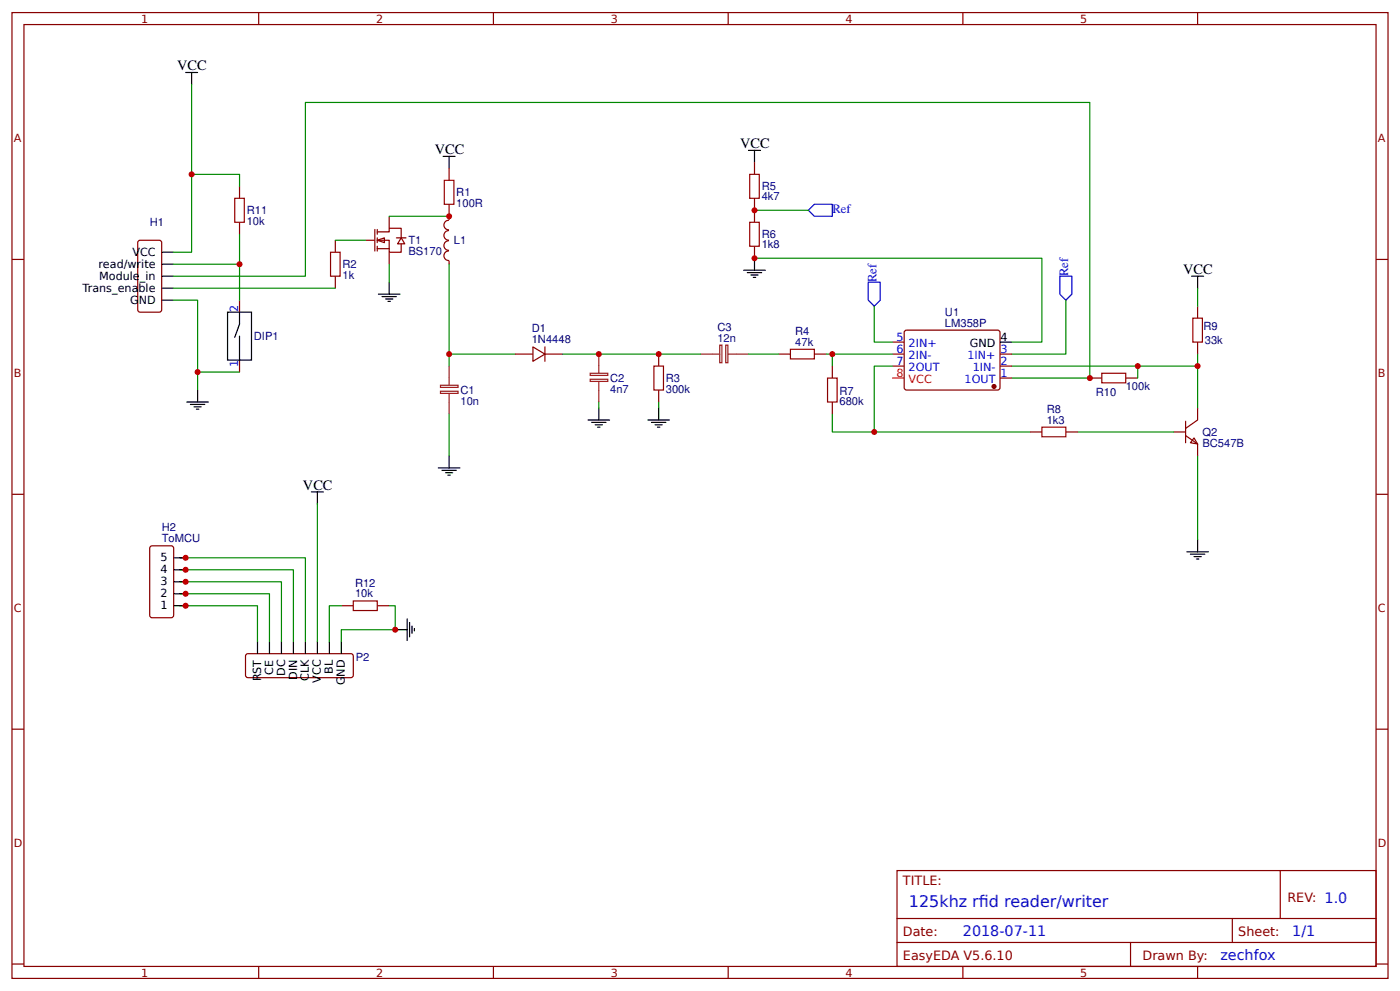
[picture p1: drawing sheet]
<svg xmlns="http://www.w3.org/2000/svg" width="309mm" height="219mm" viewBox="0 0 309 219" stroke-linecap="round" stroke-linejoin="round" font-family="sans-serif">
<g fill="none" stroke="#800" stroke-width=".26">
<path d="M2.6 2.8h304.1v213.2h-304.1zM5.3 5.4h298.7v208h-298.7zM57.1 2.8v2.6M109 2.8v2.6M160.9 2.8v2.6M212.7 2.8v2.6M264.6 2.8v2.6M99.2 37.2v2.6M2.6 57.3h2.7M99.2 53.2a1.06 1.06 0 0 0-1.1 1 1.06 1.06 0 0 0 1.1 1.1M99.2 50.9a1.06 1.06 0 0 0-1.1 1.1 1.06 1.06 0 0 0 1.1 1M99.2 55.4a1.06 1.06 0 0 0-1.1 1.1 1.06 1.06 0 0 0 1.1 1"/>
<path d="M99.2 48.6a1.06 1.06 0 0 0-1.1 1.1 1.06 1.06 0 0 0 1.1 1M99.2 45.1v3.5M99.2 57.5v.8M304 57.3h2.7M2.6 109.1h2.7M304 109.1h2.7M2.6 161h2.7M304 161h2.7M198.2 192.2h105.8v21.2h-105.8zM282.8 192.2v10.6M2.6 212.9h2.7M57.1 213.4v2.6"/>
<path d="M109 213.4v2.6M160.9 213.4v2.6M198.2 202.8h105.8M198.2 208.1h105.8M212.7 213.4v2.6M249.8 208.1v5.3M264.6 213.4v2.6M272.3 202.8v5.3M304 212.9h2.7"/>
</g>
<path d="M97.9 34.5h2.6M99.2 34.5v2.7M96.8 103.3h4.8M97.6 103.8h3.2M98.4 104.4h1.6M99 104.9h.5M99.2 100.7v2.6" fill="none" stroke="#000" stroke-width=".26"/>
<path d="M98.2 39.8h2.1v5.3h-2.1z" fill="none" stroke="#a00000" stroke-width=".26"/>
<path d="M83.3 53l1.6-.5v1.1z" fill="#fefefe" stroke="#800" stroke-width=".26"/>
<g fill="none" stroke="#800" stroke-width=".26">
<path d="M166.7 35.9v2.6M30.7 53.1l4.5-.1 .4 .3 .1 15.1-.2 .5h-4.5l-.5-.2-.1-15.1zM52.9 41.1v2.7M52.9 49.1v2.6M74.1 53v2.7M80.7 53h2.1M82.8 50.7v4.7M83.3 51.2h2.7v-.8h2.6v2.1M83.3 53h2.7v2.7h2.6v-1.9M83.3 54.9h2.7M83.3 50.7v1M83.3 52.5v1.1"/>
<path d="M83.3 54.4v1M86 47.8v2.6M86 55.7v2.6M87.6 52.5h2.1M88.6 52.5l.8 1.3h-1.6zM166.7 43.8v5.3M166.7 54.4v2.6M52.9 66.3v2.6M52.9 79.5v2.7M74.1 61v2.6M113.8 78.2h3.9M117.7 76.6l2.7 1.6-2.7 1.6z"/>
<path d="M120.4 76.6v3.2M120.4 78.2h4M145.5 78.2v2.6M172 78.2h2.6M179.9 78.2h2.7M197.1 78.2h2.7M197.1 75.5h2.7M199.8 73.2l.5-.3 20.4 .1 .2 .4v12.5l-.5 .2-20.4-.1-.2-.4zM220.9 78.2h2.7M264.6 67.6v2.6M264.6 75.5v2.7M145.5 86.1v2.7"/>
<path d="M183.9 80.8v2.7M183.9 88.8v2.6M197.1 80.8h2.7M220.9 83.5h2.7M220.9 80.8h2.7M227.5 95.4h2.7M235.5 95.4h2.6M240.8 83.5h2.6M248.7 83.5h2.7M259.3 95.4h2.6M261.9 96.2l2.7 1.8v2.7M261.9 93v4.8"/>
<path d="M263.8 96.7l.8 1.3-1.6-.2zM264.6 90.1v2.6l-2.7 1.9M33.3 120.6l4.5-.1 .5 .3 .1 15.1-.3 .4-4.5 .1-.5-.3v-15.1zM75.4 133.7h2.7M83.3 133.7h2.7M54.3 144.6l.5-.3h22.7l.5 .3 .1 .3v4.2l-.1 .3-.5 .2h-22.7l-.3-.1-.3-.4z"/>
</g>
<g fill="none" stroke="#080" stroke-width=".26">
<path d="M42.3 18.7v37h-3.9M42.3 38.5h10.6v2.6M38.4 58.3h14.5M52.9 51.7v14.6M74.1 53h6.6M86 47.8h13.2M86 58.3v4M99.2 58.3v22.5M166.7 57h63.5v18.5h-6.6M166.7 46.4h11.9M38.4 61h29.1v-38.4h173.3v60.9h-17.2M38.4 66.3h5.3v19.8"/>
<path d="M38.4 63.6h35.7M99.2 78.2h14.6M124.4 78.2h30.4M165.4 78.2h6.6M182.6 78.2h14.5M183.9 78.2v2.6M193.1 67.6v7.9h4M235.5 66.3v11.9h-11.9M264.6 63.6v4M264.6 78.2v2.6M43.7 82.2h9.2M99.2 91.4v9.3"/>
<path d="M132.3 88.8v1.3M145.5 88.8v1.3M183.9 91.4v4h43.6M197.1 80.8h-4v14.6M223.6 80.8h41v9.3M238.1 95.4h21.2M251.4 80.8v2.7M70.1 111.3v30.4M264.6 100.7v18.5M39.7 133.7h17.2v8M39.7 131.1h19.8v10.6M39.7 128.5h22.5v13.2"/>
<path d="M39.7 125.8h25.1v15.9M39.7 123.2h27.8v18.5M75.4 133.7h-2.6v8M86 133.7h1.3v5.3h-11.9v2.7"/>
</g>
<path d="M165.6 38.5h2.1v5.3h-2.1zM51.9 43.8h2.1v5.3h-2.1zM73 55.7h2.1v5.3h-2.1zM165.6 49.1h2.1v5.3h-2.1zM174.6 77.1h5.3v2.1h-5.3zM263.5 70.2h2.1v5.3h-2.1zM144.5 80.8h2.1v5.3h-2.1zM182.8 83.5h2.1v5.3h-2.1zM230.2 94.3h5.3v2.1h-5.3zM243.4 82.4h5.3v2.1h-5.3zM78.1 132.7h5.2v2.1h-5.2z" fill="none" stroke="#a00000" stroke-width=".26"/>
<path d="M132.3 78.2v4.2M154.8 78.2h4.2M159 76.2h.5v3.9h-.5zM160.3 76.2h.5v3.9h-.5zM160.9 78.2h4.5M97.3 86.4h3.9v.5h-3.9zM97.3 85.1h3.9v.4h-3.9zM99.2 80.8v4.3M99.2 86.9v4.5M130.4 83.7h3.9v.5h-3.9zM130.4 82.4h3.9v.5h-3.9zM132.3 84.3v4.5" fill="none" stroke="#8d2323" stroke-width=".26"/>
<g fill="none" stroke="#000" stroke-width=".26">
<path d="M41 16h2.7M42.3 16v2.7M165.4 33.2h2.6M166.7 33.2v2.7M35.7 58.3h2.7M35.7 55.7h2.7M164.3 59.7h4.8M166.7 57v2.7M35.7 66.3h2.7M35.7 63.6h2.7M35.7 61h2.7M50.3 68.9h5.3v10.6h-5.3z"/>
<path d="M52.9 68.9v2.7l-1 2.9M52.9 74.2v5.3M83.6 65h4.8M84.4 65.5h3.2M85.2 66h1.6M85.7 66.5h.6M86 62.3v2.7M165.1 60.2h3.2M165.9 60.7h1.6M166.4 61.3h.6M220.9 75.5h2.7M263.3 61h2.6"/>
<path d="M264.6 61v2.6M41.3 88.8h4.7M42.1 89.3h3.1M42.9 89.8h1.5M43.4 90.4h.5M43.7 86.1v2.7M129.9 92.7h4.8M130.7 93.3h3.2M131.5 93.8h1.6M132 94.3h.6M132.3 90.1v2.6M143.1 92.7h4.8"/>
<path d="M143.9 93.3h3.2M144.7 93.8h1.6M145.3 94.3h.5M145.5 90.1v2.6M68.8 108.6h2.6M70.1 108.6v2.7M264.6 119.2v2.6M38.4 133.7h2.6M38.4 131.1h2.6M38.4 128.5h2.6M38.4 125.8h2.6M38.4 123.2h2.6"/>
<path d="M87.3 139h2.7M90 136.7v4.7M90.5 137.5v3.1M91 138.2v1.6M91.5 138.8v.5M262.2 121.8h4.8M263 122.4h3.2M263.8 122.9h1.6M264.3 123.4h.5M56.9 141.7v2.6M59.5 141.7v2.6M62.2 141.7v2.6"/>
<path d="M64.8 141.7v2.6M67.5 141.7v2.6M70.1 141.7v2.6M72.8 141.7v2.6M75.4 141.7v2.6"/>
</g>
<circle cx="219.6" cy="85.3" r=".4" fill="#800" stroke="#800" stroke-width=".26"/>
<path d="M197.1 83.5h2.7" fill="none" stroke="#f00" stroke-width=".26"/>
<path d="M178.6 46.4l1.3-1.3h4v2.7h-4zM191.8 62.3h2.7v4l-1.4 1.3-1.3-1.3zM234.2 61h2.6v4l-1.3 1.3-1.3-1.3z" fill="none" stroke="#00f" stroke-width=".26"/>
<g fill="#c00">
<circle cx="52.9" cy="58.3" r=".66"/>
<circle cx="41" cy="133.7" r=".66"/>
<circle cx="41" cy="131.1" r=".66"/>
<circle cx="41" cy="128.5" r=".66"/>
<circle cx="41" cy="125.8" r=".66"/>
<circle cx="41" cy="123.2" r=".66"/>
<circle cx="42.3" cy="38.5" r=".66"/>
<circle cx="251.4" cy="80.8" r=".66"/>
<circle cx="240.8" cy="83.5" r=".66"/>
<circle cx="193.1" cy="95.4" r=".66"/>
<circle cx="183.9" cy="78.2" r=".66"/>
<circle cx="99.2" cy="47.8" r=".66"/>
<circle cx="132.3" cy="78.2" r=".66"/>
<circle cx="145.5" cy="78.2" r=".66"/>
<circle cx="264.6" cy="80.8" r=".66"/>
<circle cx="166.7" cy="57" r=".66"/>
<circle cx="166.7" cy="46.4" r=".66"/>
<circle cx="87.3" cy="139" r=".66"/>
<circle cx="43.7" cy="82.2" r=".66"/>
<circle cx="99.2" cy="78.2" r=".66"/>
</g>
<g font-size="3.5" fill="#00f">
<text x="200.8" y="200.2">125khz rfd reader/writer</text>
<text x="216.3" y="200.2">i</text>
</g>
<g font-size="3.2">
<text x="39.2" y="15.5">VCC</text>
<text x="96" y="34">VCC</text>
<text x="163.5" y="32.7">VCC</text>
<text x="261.4" y="60.5">VCC</text>
<text x="66.9" y="108.1">VCC</text>
</g>
<g font-size="3.2" fill="#00f">
<text x="212.7" y="206.8">2018-07-11</text>
<text x="285.5" y="206.8">1/1</text>
<text x="269.6" y="212.1">zechfox</text>
</g>
<g font-size="2.8" fill="#00f">
<text x="183.9" y="47">Ref</text>
<text x="193.7" y="62.3" transform="rotate(-90 193.7 62.3)">Ref</text>
<text x="236" y="61" transform="rotate(-90 236 61)">Ref</text>
</g>
<g font-size="2.8" fill="#800">
<text x="199.5" y="195.4">TITLE:</text>
<text x="284.4" y="199.1">REV: 1.0</text>
<text x="199.5" y="206.8">Date:</text>
<text x="273.6" y="206.8">Sheet:</text>
<text x="199.5" y="212.1">EasyEDA V5.6.10</text>
<text x="252.4" y="212.1">Drawn By:</text>
</g>
<g font-size="2.5" fill="#800">
<text x="31.2" y="5">1</text>
<text x="83.1" y="5">2</text>
<text x="134.9" y="5">3</text>
<text x="186.8" y="5">4</text>
<text x="238.7" y="5">5</text>
<text x="3" y="31.4">A</text>
<text x="304.4" y="31.4">A</text>
<text x="3" y="83.2">B</text>
<text x="304.4" y="83.2">B</text>
<text x="3" y="135.1">C</text>
<text x="304.4" y="135.1">C</text>
<text x="3" y="186.9">D</text>
<text x="304.4" y="186.9">D</text>
<text x="31.2" y="215.6">1</text>
<text x="83.1" y="215.6">2</text>
<text x="134.9" y="215.6">3</text>
<text x="186.8" y="215.6">4</text>
<text x="238.7" y="215.6">5</text>
</g>
<g font-size="2.5" fill="#000080">
<text x="54.5" y="47.2">R11</text>
<text x="100.8" y="45.6">100R</text>
<text x="100.8" y="43.3">R1</text>
<text x="168.3" y="44.2">4k7</text>
<text x="168.3" y="42">R5</text>
<text x="33.1" y="49.9">H1</text>
<text x="54.5" y="49.6">10k</text>
<text x="90.2" y="53.9">T1</text>
<text x="100.3" y="53.8">L1</text>
<text x="168.3" y="52.6">R6</text>
<text x="75.7" y="59.2">R2</text>
<text x="90.2" y="56.3">BS170</text>
<text x="168.3" y="54.8">1k8</text>
<text x="75.7" y="61.6">1k</text>
<text x="208.8" y="69.7">U1</text>
<text x="56.1" y="75.1">DIP1</text>
<text x="117.5" y="75.8">1N4448</text>
<text x="117.5" y="73.4">D1</text>
<text x="158.5" y="75.4">12n</text>
<text x="158.5" y="73">C3</text>
<text x="175.7" y="76.3">47k</text>
<text x="175.7" y="73.9">R4</text>
<text x="208.8" y="72.1">LM358P</text>
<text x="265.9" y="72.8">R9</text>
<text x="266.2" y="76">33k</text>
<text x="101.7" y="89.4">10n</text>
<text x="101.7" y="87">C1</text>
<text x="134.8" y="86.7">4n7</text>
<text x="134.8" y="84.3">C2</text>
<text x="147.1" y="86.7">300k</text>
<text x="147.1" y="84.3">R3</text>
<text x="185.5" y="89.4">680k</text>
<text x="185.5" y="87.2">R7</text>
<text x="242.1" y="87.3">R10</text>
<text x="248.7" y="86">100k</text>
<text x="231.3" y="93.5">1k3</text>
<text x="231.3" y="91.2">R8</text>
<text x="265.6" y="98.6">BC547B</text>
<text x="265.6" y="96.2">Q2</text>
<text x="35.7" y="119.7">ToMCU</text>
<text x="35.7" y="117.3">H2</text>
<text x="78.4" y="131.9">10k</text>
<text x="78.4" y="129.5">R12</text>
<text x="78.6" y="145.9">P2</text>
</g>
<g font-size="2.5">
<text x="21.8" y="59.1">read/write</text>
<text x="29.3" y="56.5">VCC</text>
<text x="18.3" y="64.4">Trans_enable</text>
<text x="21.9" y="61.8">Module_in</text>
<text x="28.7" y="67.1">GND</text>
<text x="214.3" y="76.6">GND</text>
<text x="221.1" y="75.3">4</text>
<text x="35.5" y="124">5</text>
<text x="35.5" y="131.9">2</text>
<text x="35.5" y="129.2">3</text>
<text x="35.5" y="126.6">4</text>
<text x="35.5" y="134.5">1</text>
<text x="60.3" y="148.9" transform="rotate(-90 60.3 148.9)">CE</text>
<text x="63" y="149.3" transform="rotate(-90 63 149.3)">DC</text>
<text x="73.6" y="148.7" transform="rotate(-90 73.6 148.7)">BL</text>
<text x="57.7" y="150.4" transform="rotate(-90 57.7 150.4)">RST</text>
<text x="65.6" y="150.1" transform="rotate(-90 65.6 150.1)">DIN</text>
<text x="68.3" y="150.4" transform="rotate(-90 68.3 150.4)">CLK</text>
<text x="70.9" y="150.8" transform="rotate(-90 70.9 150.8)">VCC</text>
<text x="76.2" y="151.3" transform="rotate(-90 76.2 151.3)">GND</text>
</g>
<g font-size="2.5" fill="#00f">
<text x="52.7" y="68.9" transform="rotate(-90 52.7 68.9)">2</text>
<text x="198.1" y="75.3">5</text>
<text x="198.1" y="77.9">6</text>
<text x="200.7" y="76.6">2IN+</text>
<text x="221.1" y="77.9">3</text>
<text x="52.7" y="81.1" transform="rotate(-90 52.7 81.1)">1</text>
<text x="198.1" y="80.6">7</text>
<text x="200.7" y="79.2">2IN-</text>
<text x="200.7" y="81.9">2OUT</text>
<text x="213.7" y="79.2">1IN+</text>
<text x="214.9" y="81.9">1IN-</text>
<text x="221.1" y="83.2">1</text>
<text x="221.1" y="80.6">2</text>
<text x="213.1" y="84.5">1OUT</text>
</g>
<g font-size="2.5" fill="#f00">
<text x="198.1" y="83.2">8</text>
<text x="200.7" y="84.5">VCC</text>
</g>
</svg>
